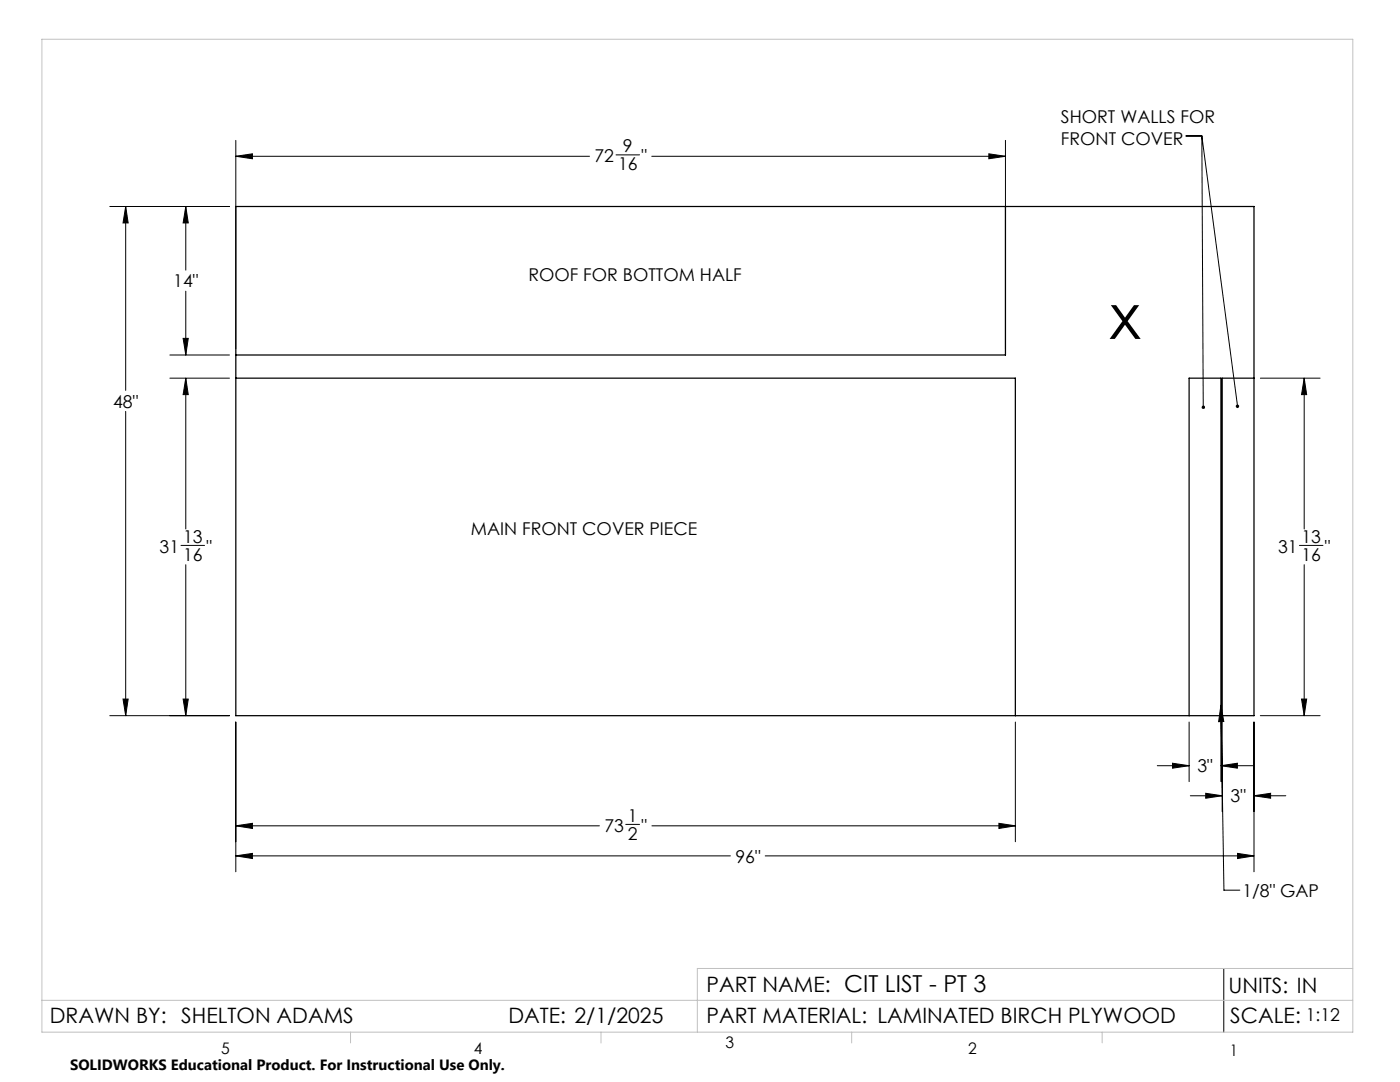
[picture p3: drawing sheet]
<svg xmlns="http://www.w3.org/2000/svg" width="279mm" height="216mm" viewBox="0 0 279 216" stroke-linecap="round" stroke-linejoin="round" font-family="sans-serif">
<path d="M47.1 41.2h203.2v101.6h-203.2zM200.7 41.2v29.6h-153.6M47.1 75.5h155.5v67.3M250.3 75.5h-6.4v67.3M237.3 142.8v-67.3h6.4v67.3" fill="none" stroke="#000" stroke-width=".25"/>
<g fill="none" stroke="#000" stroke-width=".2">
<path d="M47.1 31.2l3.3-.5v1zM47.1 28v41.6M47.1 31.2h70.6M122.9 30.9h4.7M130.1 31.2h70.6M197.3 30.7l3.4 .5-3.4 .5zM200.7 28v41.6M236.7 27.1h3.2M239.9 27.1l.2 54.2M239.9 27.1l7.1 54M21.9 41.2h23.9M25.1 41.2l.5 3.3h-1z"/>
<path d="M25.1 41.2v36.7M37.1 41.2l.5 3.3h-1.1zM37.1 41.2v12.7M37.1 58.1v12.7M33.9 70.8h11.9M33.9 75.5h11.9M36.5 67.5h1.1l-.5 3.3zM37.1 75.5l.5 3.2h-1.1zM37.1 75.5v30.1M251.5 75.5h12M260.3 75.5l.5 3.2h-1zM260.3 75.5v30.1"/>
<path d="M25.1 82.1v60.7M36.1 108.8h4.7M37.1 112.7v30.1M259.3 108.8h4.7M260.3 112.7v30.1M24.6 139.5h1l-.5 3.3zM36.5 139.5h1.1l-.5 3.3zM259.8 139.5h1l-.5 3.3zM21.9 142.8h23.9M47.1 144.1v29.9M202.6 144.1v23.9M231 152.8h6.3"/>
<path d="M234 152.3l3.3 .5-3.3 .5zM237.3 144.1v11.9M237.6 158.8h6.3M240.6 158.3l3.3 .5-3.3 .5zM243.7 152.8l3.2-.5v1zM243.7 140.7l.5 3.3h-1zM243.7 144.1v11.9M243.7 152.8h6.3M243.7 140.7l.6 36.9h3.1M243.9 144.1v17.9M250.3 158.8l3.3-.5v1zM250.3 144.1v29.9"/>
<path d="M250.3 158.8h6.3M251.5 142.8h12M47.1 170.8l3.3-.5v1zM47.1 164.8l3.3-.5v1zM47.1 170.8h98.7M47.1 164.8h72.5M124.9 164.5h2.7M130.1 164.8h72.5M152.7 170.8h97.6M199.4 164.3l3.2 .5-3.2 .5zM247 170.3l3.3 .5-3.3 .5zM244.2 193.3v12.7"/>
</g>
<path d="M8.4 7.8h261.6v198.2h-261.6zM8.4 199.6h261.6M270 193.3h-130.8v12.7M70 206v2.1M119.9 206v2.1M170 206v2.1M220 206v2.1" fill="none" stroke="#c0c0c0" stroke-width=".2"/>
<path d="M25.1 41.2l.5 3.3h-1zM24.6 139.5h1l-.5 3.3zM47.1 170.8l3.3-.5v1zM247 170.3l3.3 .5-3.3 .5zM47.1 31.2l3.3-.5v1zM197.3 30.7l3.4 .5-3.4 .5zM37.1 41.2l.5 3.3h-1.1zM36.5 67.5h1.1l-.5 3.3zM37.1 75.5l.5 3.2h-1.1zM36.5 139.5h1.1l-.5 3.3zM259.8 139.5h1l-.5 3.3zM260.3 75.5l.5 3.2h-1zM240.6 158.3l3.3 .5-3.3 .5zM250.3 158.8l3.3-.5v1zM234 152.3l3.3 .5-3.3 .5zM243.7 152.8l3.2-.5v1zM47.1 164.8l3.3-.5v1zM199.4 164.3l3.2 .5-3.2 .5zM239.9 81a.33 .33 0 0 0-.1 .4 .33 .33 0 0 0 .3 .2v-.3v.3a.34 .34 0 0 0 .4-.5 .34 .34 0 0 0-.6-.1zM246.7 80.9l-.1 .1a.37 .37 0 0 0 .4 .4v-.3v.3a.35 .35 0 0 0 .3-.5 .35 .35 0 0 0-.6 0zM243.7 140.7l.5 3.3h-1z" fill="#000"/>
<text font-size="12.7" x="221.5" y="67.6">x</text>
<g font-size="4.2">
<text x="141" y="198">PART NAME: CIT LIST - PT 3</text>
<text x="245.2" y="198.1">UNITS: IN</text>
<text x="10" y="204.1">DRAWN BY: SHELTON ADAMS</text>
<text x="101.5" y="204.1">DATE: 2/1/2025</text>
<text x="141" y="204.1">PART MATERIAL: LAMINATED BIRCH PLYWOOD</text>
<text x="245.5" y="204.2">SCALE:</text>
</g>
<g font-size="3.5">
<text x="211.7" y="24.5">SHORT WALLS FOR</text>
<text x="211.7" y="29">FRONT COVER</text>
<text x="118.7" y="32.4">72</text>
<text x="123.3" y="34">16</text>
<text x="124.3" y="30.4">9</text>
<text x="128" y="32.4">&quot;</text>
<text x="34.6" y="57.3">14&quot;</text>
<text x="105.4" y="56">ROOF FOR BOTTOM HALF</text>
<text x="22.6" y="81.3">48&quot;</text>
<text x="94" y="106.8">MAIN FRONT COVER PIECE</text>
<text x="31.9" y="110.3">31</text>
<text x="36.5" y="108.3">13</text>
<text x="36.5" y="111.9">16</text>
<text x="41.2" y="110.3">&quot;</text>
<text x="255.1" y="110.3">31</text>
<text x="259.7" y="108.3">13</text>
<text x="259.7" y="111.9">16</text>
<text x="264.4" y="110.3">&quot;</text>
<text x="239" y="154.1">3&quot;</text>
<text x="245.6" y="160.1">3&quot;</text>
<text x="120.6" y="166">73</text>
<text x="125.3" y="164">1</text>
<text x="125.3" y="167.6">2</text>
<text x="128" y="166">&quot;</text>
<text x="146.8" y="172.1">96&quot;</text>
<text x="248" y="179.1">1/8&quot; GAP</text>
<text x="260.6" y="203.8">1:12</text>
</g>
<g font-size="3.2">
<text x="144.8" y="209.2">3</text>
<text x="44.2" y="210.4">5</text>
<text x="94.6" y="210.3">4</text>
<text x="193.2" y="210.3">2</text>
<text x="245.4" y="210.6">1</text>
</g>
<text font-size="3" x="14" y="213.5">SOLIDWORKS Educational Product. For Instructional Use Only.</text>
</svg>
